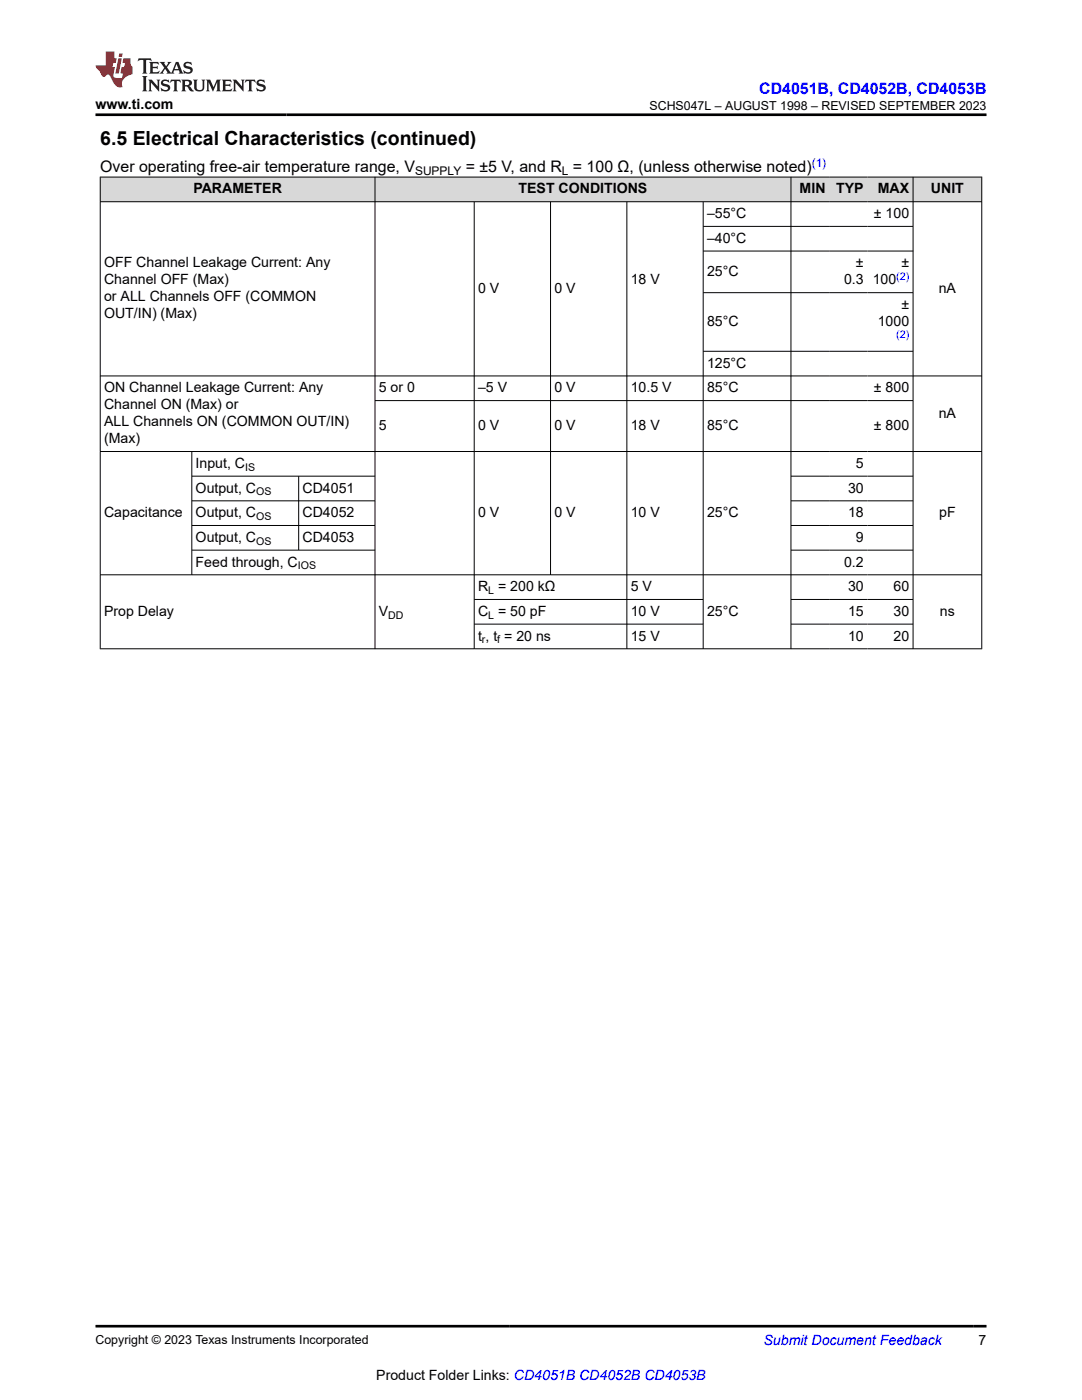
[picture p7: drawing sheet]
<svg xmlns="http://www.w3.org/2000/svg" width="216mm" height="279mm" viewBox="0 0 216 279" stroke-linecap="round" stroke-linejoin="round" font-family="sans-serif">
<g fill="#d8d8d8">
<path d="M20 35.3h175.9v5h-175.9z" fill-rule="evenodd"/>
<path d="M20.1 35.4h54.7v4.8h-54.7z" fill-rule="evenodd"/>
<path d="M74.9 35.4h82.9v4.8h-82.9z" fill-rule="evenodd"/>
<path d="M157.9 35.4h7.5v4.8h-7.5z" fill-rule="evenodd"/>
<path d="M165.4 35.4h7.7v4.8h-7.7z" fill-rule="evenodd"/>
<path d="M173.1 35.4h9v4.8h-9z" fill-rule="evenodd"/>
<path d="M182.3 35.4h13.5v4.8h-13.5z" fill-rule="evenodd"/>
</g>
<g fill="none" stroke="#000" stroke-width=".2">
<path d="M19.9 35.3h176.1M20 35.3v94.2M74.8 35.3v94.2M157.8 35.3v94.2M182.2 35.3v94.2M195.9 35.3v94.2M19.9 40.3h176.1M94.6 40.3v89.2M109.9 40.3v74.5M125.1 40.3v89.2M140.3 40.3v89.2M140.3 45.2h42"/>
<path d="M140.3 50.1h42M140.3 58.4h42M19.9 75h176.1M74.8 79.9h107.5M140.3 70.1h42M19.9 90.1h176.1M38.3 90.1v24.7M38.3 95h36.6M38.3 100h36.6M59.6 95v14.9M157.8 95h24.5M157.8 100h24.5"/>
<path d="M19.9 114.7h176.1M38.3 104.9h36.6M38.3 109.8h36.6M94.6 119.6h45.8M157.8 104.9h24.5M157.8 109.8h24.5M157.8 119.6h24.5M19.9 129.5h176.1M94.6 124.6h45.8M157.8 124.6h24.5"/>
</g>
<path d="M27.7 11.6l-.2 .6 .5-.2h.6v.1v2.2l-.2 .4h1l-.2-.4v-2.2v-.1h.5l.5 .2-.1-.6zM29.8 12.4l.2 .3v1.6l-.2 .4h1.9l.1-.6a1.08 1.08 0 0 1-1.3 .2v-.7h.6l.4 .2v-.7l-.4 .2h-.6v-.5l.2-.2a1 1 0 0 1 1 .3l-.1-.5zM31.8 12.4l1 1.1-1 1.2h.9l-.2-.2 .4-.8 .5 .8-.2 .2h1.6l-.2-.2 .1-.5h1l.1 .5-.1 .2h.9l-.2-.4-.8-1.9h-.5l-1 2.1-.8-1.1 .9-1h-.8l.2 .2-.5 .6-.3-.6 .1-.2zM35.2 12.8l.4 1h-.8zM36.8 12.5a.65 .65 0 0 0-.2 .7 .65 .65 0 0 0 .6 .5l.7 .1 .1 .3a.79 .79 0 0 1-.7 .4 .79 .79 0 0 1-.7-.5l.1 .7 .2-.1a.93 .93 0 0 0 1.1 0 .93 .93 0 0 0 .4-.9 1.46 1.46 0 0 0-1.2-.6l-.1-.3a1.09 1.09 0 0 1 1.2 .2l-.2-.6-.1 .1-.6-.2zM28.4 15.2l.2 .4v2.2l-.2 .4h1l-.2-.4v-2.2l.2-.4zM29.6 15.9l.2 .4v1.5l-.2 .4h.8l-.3-.4v-1.3l1.7 1.8v-2l.2-.4h-.8l.2 .2 .1 1.1-1.2-1.3zM32.3 16a.65 .65 0 0 0-.2 .8 .65 .65 0 0 0 .7 .4l.6 .2 .1 .2a.79 .79 0 0 1-.7 .4 .79 .79 0 0 1-.7-.5l.1 .7 .2-.1a.93 .93 0 0 0 1.1 .1 .93 .93 0 0 0 .4-1 1.46 1.46 0 0 0-1.2-.5l-.1-.4a1.09 1.09 0 0 1 1.2 .2l-.2-.6-.1 .1-.6-.1zM34.1 15.9l-.1 .6a.63 .63 0 0 1 .7-.3l.1 1.6-.3 .4h1l-.2-.4v-1.6a.66 .66 0 0 1 .8 .3l-.1-.6zM36.2 15.9l.2 .4v1.5l-.2 .4h.9l-.2-.2v-.7h.5l.1 .2a.79 .79 0 0 0 1.2 .6l-1-.9a.61 .61 0 0 0 .6-.6 .61 .61 0 0 0-.5-.7zM36.9 16.2h.2a.47 .47 0 0 1 .5 .1 .47 .47 0 0 1 .1 .5l-.2 .1-.6 .1zM38.5 15.9l.2 .2a2.27 2.27 0 0 0 .4 2 1.04 1.04 0 0 0 1.7-.7v-1.3l.2-.2h-.8l.2 .4v1.1a.6 .6 0 0 1-.6 .6 .6 .6 0 0 1-.6-.6v-1.1l.3-.4zM41.1 15.9l.2 .4v1.5l-.2 .4h.7l-.2-.4v-1.4l.9 1.9 .8-1.9v1.4l-.2 .4h1l-.3-.4v-1.5l.3-.4h-.8l-.7 1.5-.7-1.5zM44.3 15.9l.2 .4v1.5l-.2 .4h1.9l.1-.6a1.09 1.09 0 0 1-1.3 .2v-.7h.6l.4 .2v-.6l-.4 .2h-.6v-.6l.2-.1a1.01 1.01 0 0 1 1 .3l-.1-.6zM46.4 15.9l.3 .4v1.5l-.3 .4h.8l-.2-.4v-1.3l1.6 1.8v-2l.2-.4h-.7l.2 .2v1.1l-1.2-1.3zM49 15.9l-.1 .6a.63 .63 0 0 1 .8-.3v1.6l-.3 .4h1l-.2-.4v-1.6a.66 .66 0 0 1 .8 .3l-.1-.6zM51.4 16a.65 .65 0 0 0-.2 .8 .65 .65 0 0 0 .6 .4l.6 .2 .2 .2a.79 .79 0 0 1-.8 .4 .79 .79 0 0 1-.6-.5l.1 .7 .2-.1a.93 .93 0 0 0 1 .1 .93 .93 0 0 0 .5-1 1.46 1.46 0 0 0-1.3-.5l-.1-.4a1.09 1.09 0 0 1 1.3 .2l-.2-.6-.2 .1-.5-.1z" fill="#231f20"/>
<path d="M21.1 10.3v2.7h-2.1l.1 .4 .9 1a.95 .95 0 0 0 .9 .9 .59 .59 0 0 1 .6-.4 .59 .59 0 0 1 .5 .3l.4 .8a1.59 1.59 0 0 0 2.1 1.4 1.61 1.61 0 0 1 1-2.3l1-.3-.1-1.5a1.59 1.59 0 0 1-.4-1.7h-1.4l-.2 .9h.5l-.1 .9h-.5l-.2 .9v.3l.4 .1-.2 .9h-.6a.73 .73 0 0 1-1.1-.7l.3-1.5h-.5l.2-.9h.5l.2-.9h-.5v-1.3zM23.6 11.6l-.6 3.1h.7l.6-3.1zM23.8 10.7l-.1 .6h.7l.1-.6z" fill="#ed1c24"/>
<path d="M19.1 22.9h177.8M19.1 264.7h177.8" fill="none" stroke="#000" stroke-width=".53"/>
<text font-size="3.9" x="20" y="28.8">6.5 Electrical Characteristics (continued)</text>
<text font-size="3.2" fill="#00f" x="151.5" y="18.7">CD4051B, CD4052B, CD4053B</text>
<g font-size="3.2">
<text x="20" y="34.3">Over operating free-air temperature range, V</text>
<text x="92.9" y="34.3">= ±5 V, and R = 100 Ω, (unless otherwise noted)</text>
</g>
<g font-size="2.8">
<text x="19.1" y="21.8">www.ti.com</text>
<text x="38.6" y="38.6">PARAMETER</text>
<text x="103.5" y="38.6">TEST CONDITIONS</text>
<text x="159.6" y="38.6">MIN</text>
<text x="166.9" y="38.6">TYP</text>
<text x="175.2" y="38.6">MAX</text>
<text x="185.8" y="38.6">UNIT</text>
<text x="141.1" y="43.5">–55°C</text>
<text x="174.4" y="43.5">± 100</text>
<text x="20.8" y="53.4">OFF Channel Leakage Current: Any</text>
<text x="141.1" y="48.5">–40°C</text>
<text x="170.8" y="53.4">±</text>
<text x="179.9" y="53.4">±</text>
<text x="20.8" y="56.8">Channel OFF (Max)</text>
<text x="95.4" y="58.5">0 V</text>
<text x="110.6" y="58.5">0 V</text>
<text x="125.9" y="56.8">18 V</text>
<text x="141.1" y="55.1">25°C</text>
<text x="168.4" y="56.8">0.3</text>
<text x="174.1" y="56.8">100</text>
<text x="187.3" y="58.5">nA</text>
<text x="20.8" y="60.2">or ALL Channels OFF (COMMON</text>
<text x="20.8" y="63.5">OUT/IN) (Max)</text>
<text x="141.1" y="65.1">85°C</text>
<text x="175.1" y="65.1">1000</text>
<text x="179.9" y="61.7">±</text>
<text x="141.1" y="73.4">125°C</text>
<text x="20.8" y="78.3">ON Channel Leakage Current: Any</text>
<text x="20.8" y="81.7">Channel ON (Max) or</text>
<text x="75.6" y="78.3">5 or 0</text>
<text x="95.4" y="78.3">–5 V</text>
<text x="110.6" y="78.3">0 V</text>
<text x="125.9" y="78.3">10.5 V</text>
<text x="141.1" y="78.3">85°C</text>
<text x="174.4" y="78.3">± 800</text>
<text x="187.3" y="83.4">nA</text>
<text x="20.8" y="85.1">ALL Channels ON (COMMON OUT/IN)</text>
<text x="20.8" y="88.5">(Max)</text>
<text x="75.6" y="85.8">5</text>
<text x="95.4" y="85.8">0 V</text>
<text x="110.6" y="85.8">0 V</text>
<text x="125.9" y="85.8">18 V</text>
<text x="141.1" y="85.8">85°C</text>
<text x="174.4" y="85.8">± 800</text>
<text x="39" y="93.4">Input, C</text>
<text x="170.8" y="93.4">5</text>
<text x="39" y="98.3">Output, C</text>
<text x="60.4" y="98.3">CD4051</text>
<text x="169.2" y="98.3">30</text>
<text x="20.8" y="103.2">Capacitance</text>
<text x="39" y="103.2">Output, C</text>
<text x="60.4" y="103.2">CD4052</text>
<text x="95.4" y="103.2">0 V</text>
<text x="110.6" y="103.2">0 V</text>
<text x="125.9" y="103.2">10 V</text>
<text x="141.1" y="103.2">25°C</text>
<text x="169.2" y="103.2">18</text>
<text x="187.4" y="103.2">pF</text>
<text x="39" y="108.1">Output, C</text>
<text x="39" y="113.1">Feed through, C</text>
<text x="60.4" y="108.1">CD4053</text>
<text x="168.4" y="113.1">0.2</text>
<text x="170.8" y="108.1">9</text>
<text x="95.4" y="118">R = 200 kΩ</text>
<text x="125.9" y="118">5 V</text>
<text x="169.2" y="118">30</text>
<text x="178.3" y="118">60</text>
<text x="20.8" y="122.9">Prop Delay</text>
<text x="75.6" y="122.9">V</text>
<text x="95.4" y="122.9">C = 50 pF</text>
<text x="125.9" y="122.9">10 V</text>
<text x="141.1" y="122.9">25°C</text>
<text x="169.2" y="122.9">15</text>
<text x="178.3" y="122.9">30</text>
<text x="187.6" y="122.9">ns</text>
<text x="95.4" y="127.8">t , t = 20 ns</text>
<text x="125.9" y="127.8">15 V</text>
<text x="169.2" y="127.8">10</text>
<text x="178.3" y="127.8">20</text>
<text x="195.3" y="268.5">7</text>
<text x="75.1" y="275.3">Product Folder Links: CD4051B CD4052B CD4053B</text>
</g>
<text font-size="2.8" fill="#00f" x="152.4" y="268.5">Submit Document Feedback</text>
<g font-size="2.5">
<text x="129.6" y="21.9">SCHS047L – AUGUST 1998 – REVISED SEPTEMBER 2023</text>
<text x="19.1" y="268.2">Copyright © 2023 Texas Instruments Incorporated</text>
</g>
<g font-size="2.4">
<text x="82.8" y="34.9">SUPPLY</text>
<text x="112.1" y="34.9">L</text>
</g>
<text font-size="2.4" fill="#00f" x="162" y="33.2">(1)</text>
<g font-size="2.1" fill="#00f">
<text x="178.8" y="55.8">(2)</text>
<text x="178.8" y="67.5">(2)</text>
</g>
<g font-size="2.1">
<text x="48.9" y="93.9">IS</text>
<text x="51.1" y="98.9">OS</text>
<text x="51.1" y="103.8">OS</text>
<text x="51.1" y="108.7">OS</text>
<text x="59.4" y="113.6">IOS</text>
<text x="97.4" y="118.6">L</text>
<text x="77.5" y="123.5">DD</text>
<text x="97.4" y="123.5">L</text>
<text x="96.2" y="128.4">r</text>
<text x="99.2" y="128.4">f</text>
</g>
</svg>
